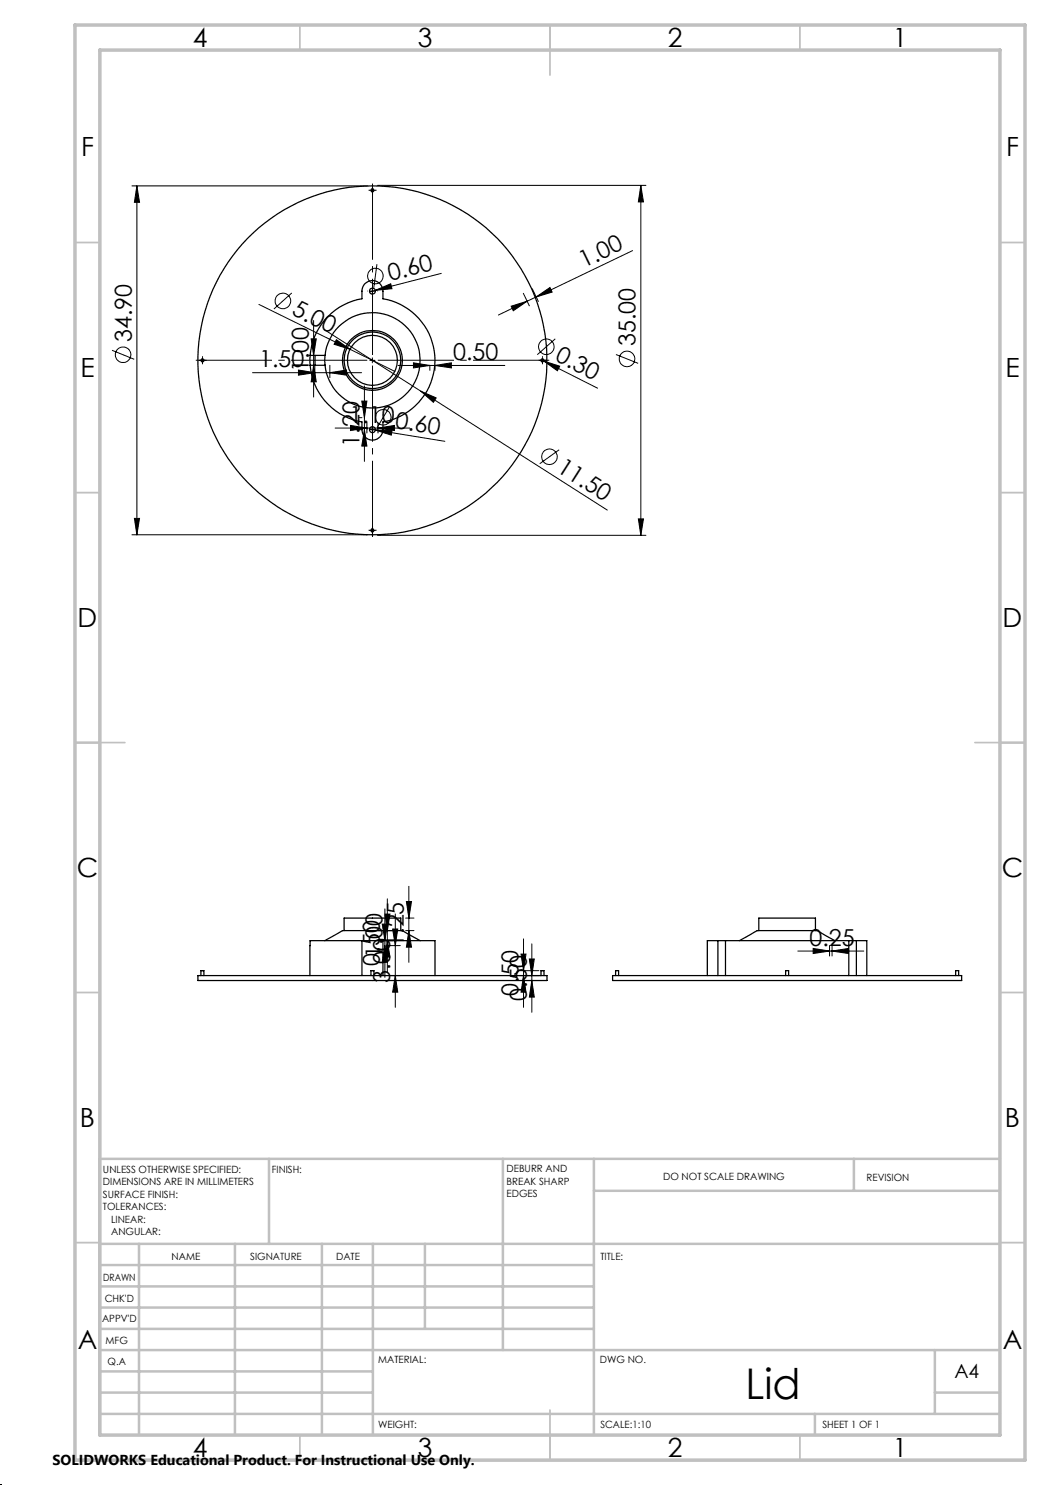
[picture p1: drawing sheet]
<svg xmlns="http://www.w3.org/2000/svg" width="210mm" height="297mm" viewBox="0 0 210 297" stroke-linecap="round" stroke-linejoin="round" font-family="sans-serif">
<g fill="none" stroke="#000" stroke-width=".25">
<path d="M62 71.1a12.5 12.5 0 0 1 10.4-11.3 3.7 3.7 0 0 1 .5-3 2.11 2.11 0 0 1 2.4-.5 2.11 2.11 0 0 1 1.3 1.9v1.6a12.5 12.5 0 0 1 10.4 12.3 12.5 12.5 0 0 1-10.4 12.3 3.9 3.9 0 0 1-.3 2.6 2.1 2.1 0 0 1-2.4 .9 2.1 2.1 0 0 1-1.5-2v-1.5a12.6 12.6 0 0 1-10.4-11.3M62 71.1v2M62 73.1h3M62 71.1h3M63 71.1v2M65 71.1a9.5 9.5 0 0 1 14.5-7.1 9.5 9.5 0 0 1 0 16.1 9.5 9.5 0 0 1-14.5-7M65 71.1v2M39.6 195.1h69.8v1h-69.8zM40.2 195.1v-1h.6v1M62 189.1h.1M64.9 188.1l3.6-2h12l3.5 2M68.8 186.1v-2.5h11.4v2.5"/>
<path d="M72.4 188.1h4.2M72.4 188.1h-10.4v7M72.4 188.1v7M74.2 195.1v-1h.6v1M76.6 188.1h10.4v7M76.6 188.1v7M108.2 195.1v-1h.6v1M122.5 195.1h69.8v1h-69.8zM123.1 195.1v-1h.6v1M143.6 188.1h-2.1v7M143.6 188.1h1.5M143.6 188.1v7"/>
<path d="M145.1 188.1h24.7M145.1 188.1v7M147.9 188.1l3.5-2h12l3.6 2M151.8 186.1v-2.5h11.3v2.5M157.1 195.1v-1h.6v1M169.8 188.1v7M169.8 188.1h1.5M171.3 188.1h2.1v7M171.3 188.1v7M191.1 195.1v-1h.6v1"/>
<circle cx="74.5" cy="38.1" r=".31"/>
<circle cx="74.5" cy="58.2" r=".6"/>
<circle cx="40.5" cy="72.1" r=".31"/>
<circle cx="74.5" cy="72.1" r="5"/>
<circle cx="74.5" cy="72.1" r="34.9"/>
<circle cx="74.5" cy="72.1" r="5.6"/>
<circle cx="74.5" cy="72.1" r="6"/>
<circle cx="108.5" cy="72.1" r=".31"/>
<circle cx="74.5" cy="85.9" r=".6"/>
<circle cx="74.5" cy="106.1" r=".29"/>
</g>
<g fill="none" stroke="#000" stroke-width=".2">
<path d="M26.4 37.2h47.1M27.4 37.2l.5 3.3h-1zM27.4 37.2v69.8M74 38.1h1M74.5 37.6v1M75.5 37.1h53.7M128.2 37.1l.5 3.3h-1zM128.2 37.1v70M58.3 58.6l-3.5 3.2M74 58.2h1M74.5 57.7v1M75.1 58.1l3-1.3 .3 .9z"/>
<path d="M75.1 58.1l-1.2 .3M75.4 52.8l-.6 4.8M88.3 54.7l-13.2 3.4M104.7 58.7l1.2 2.5M106.5 57.8l1.2 2.5M107.2 59.4l2.8-1.9 .4 .9zM107.2 59.4l-1.8 .9M126.5 50.1l-19.3 9.3M22.4 70.1l4.4 1.8M40 72.1h1M40.5 71.6v1M50.5 74.5h21.8"/>
<path d="M51.8 60.9l18.2 8.9M59.7 74l3.3 .5-3.3 .5zM62.2 67.8h1.1l-.6 3.3zM62.7 73.1l.6 3.3h-1.1zM62.7 64.1v15.3M63 73.1v2.4M64.8 65.9l19.4 12.3M66 74.5l3.3-.5v1zM66 73.1v2.4M67.3 67.9l2.7 1.9-3.2-.9zM70 69.8l9 4.5M72.9 77.2v15.1"/>
<path d="M74 72.1h1M74.5 71.6v1M79.6 73.1h21.4M82.7 72.6l3.3 .5-3.3 .5zM84.2 78.2l3 1.4-.5 .9zM84.2 78.2l37.3 23.8M86 73.1v1M87 73.1l3.3-.5v1zM87 73.1v1M102.2 61.2l3.2-.9-2.7 1.9zM105.4 60.3l-5.7 2.7M108 72.1h1"/>
<path d="M108.2 71.9l.6 .3M108.5 71.6v1M108.8 72.2l3.1 1-.4 1zM108.8 72.2l10.7 5.4M111.1 67.8l-3.6 3.1M123.2 70.9l4.4 1.8M67 85.6h15M70.1 85.1l3.3 .5-3.3 .5zM71.9 85.9h.5M71.9 83.5h.5M72.4 80.2h1l-.5 3.3zM72.9 85.9l.5 3.3h-1z"/>
<path d="M73.4 84.5v2.1M73.9 85.8l1.2 .2M74 85.9h1M74.5 85.4v1M75.1 86h3.3l-.2 1zM75.1 86l13.9 2.3M75.6 85.6l3.3-.5v1zM75.6 84.5v2.1M77.9 81.4l-2.5 4.1M111.8 90l-3.9 2.7M26.4 107h47.1M26.9 103.7h1l-.5 3.3z"/>
<path d="M74 106.1h1M74.5 105.6v1M75.5 107.1h53.7M127.7 103.8h1l-.5 3.3zM77.5 179.8v14.7M81.8 177.3v15.2M75.5 188.1h3M75.5 186.1h3M76.4 184.8h1.1l-.5 3.3zM77 189.1l.5 3.3h-1.1zM77 182.8h1l-.5 3.3zM77 181.8v13.7"/>
<path d="M77.5 188.1l.5 3.3h-1zM77.6 195.1h2.4M77.6 189.1h2.4M78.5 185.8h1.1l-.5 3.3zM79.1 195.1l.5 3.3h-1.1zM79.1 182.8v18.7M81.1 186.1h1.7M81.1 183.6h1.7M81.3 180.3h1l-.5 3.3zM81.8 186.1l.5 3.3h-1zM103.7 195.1h4.7M103.7 194.1h4.1"/>
<path d="M104.2 190.8h1l-.5 3.3zM104.7 195.1l.5 3.3h-1zM104.7 187.8v13.7M105.4 196.1h3M105.9 191.8h1l-.5 3.3zM106.4 196.1l.5 3.3h-1zM106.4 188.8v13.7M159.6 190.2h13.2M162.6 189.7l3.3 .5-3.3 .5zM165.9 189.1v2.1M166.4 190.2l3.3-.5v1zM166.4 189.1v2.1"/>
<circle cx="75.1" cy="55.2" r="1.55"/>
<circle cx="24.6" cy="70.9" r="1.55"/>
<circle cx="56.6" cy="60.2" r="1.56"/>
<circle cx="109.3" cy="69.4" r="1.55"/>
<circle cx="125.4" cy="71.8" r="1.55"/>
<circle cx="76.6" cy="83.5" r="1.56"/>
<circle cx="109.9" cy="91.4" r="1.55"/>
</g>
<path d="M73.5 72.1h-34.4M74.5 71.1v-34.4M74.5 73.1v34.4M75.5 72.1h34.4" fill="none" stroke="#000" stroke-width=".2" stroke-dasharray="15.2 1.3 1.3 1.3" stroke-dashoffset="-.1" stroke-linecap="butt"/>
<g fill="none" stroke="#000" stroke-width=".2" stroke-dasharray="15.2 1.3 1.3 1.3" stroke-linecap="butt">
<path d="M74 38.1h-.3M74.5 37.6v-.3M74.5 38.6v.3M75 38.1h.3M73.5 58.2h-.1M74.5 57.2v-.1M74.5 59.2v.1M75.5 58.2h.1M40 72.1h-.3M40.5 71.6v-.3M40.5 72.6v.3M41 72.1h.3"/>
<path d="M108 72.1h-.3M108.5 71.6v-.3M108.5 72.6v.3M109 72.1h.3M73.5 85.9h-.1M74.5 84.9v-.1M74.5 86.9v.1M75.5 85.9h.1M74 106.1h-.3M74.5 105.6v-.3M74.5 106.6v.3M75 106.1h.3"/>
</g>
<path d="M0 297h.1" fill="none" stroke="#000" stroke-width=".2" stroke-dasharray="1.3 .6"/>
<g fill="none" stroke="#c0c0c0" stroke-width=".35">
<path d="M60 5v5M110 5v10M160 5v5M15 48.5h5M200 48.5h5M15 98.5h5M200 98.5h5M15 148.5h10M195 148.5h10M15 198.5h5M200 198.5h5M15 248.5h5"/>
<path d="M200 248.5h5M60 287v5M110 282v10M160 287v5"/>
</g>
<g fill="none" stroke="#c0c0c0" stroke-width=".5">
<path d="M53.8 231.8v17M100.6 231.8v38.2M118.8 231.8v55.2M118.8 238.2h81.2M170.8 231.8v6.4M200 231.8h-180v55.2M20 248.8h180M20 257.3h98.8M20 253h98.8M27.8 248.8v38.2M47 248.8v38.2M64.4 248.8v38.2"/>
<path d="M74.6 248.8v38.2M85 248.8v17M20 265.8h98.8M20 261.5h98.8M20 278.5h54.6M20 274.3h54.6M20 270h180M187 278.5h13M187 270v12.8M20 282.8h180M163 282.8v4.2"/>
</g>
<path d="M15 5h190v287h-190zM20 10h180v277h-180z" fill="none" stroke="#c0c0c0" stroke-width=".7"/>
<g fill="#000">
<path d="M75.1 58.1l3-1.3 .3 .9zM67.3 67.9l2.7 1.9-3.2-.9zM84.2 78.2l3 1.4-.5 .9zM108.8 72.2l3.1 1-.4 1zM75.1 86h3.3l-.2 1z"/>
<path d="M87 73.1l3.3-.5v1zM82.7 72.6l3.3 .5-3.3 .5zM66 74.5l3.3-.5v1zM59.7 74l3.3 .5-3.3 .5z"/>
<path d="M102.2 61.2l3.2-.9-2.7 1.9zM107.2 59.4l2.8-1.9 .4 .9z"/>
<path d="M70.1 85.1l3.3 .5-3.3 .5zM75.6 85.6l3.3-.5v1zM162.6 189.7l3.3 .5-3.3 .5zM166.4 190.2l3.3-.5v1z"/>
<path d="M77 182.8h1l-.5 3.3zM77.5 188.1l.5 3.3h-1zM62.2 67.8h1.1l-.6 3.3zM62.7 73.1l.6 3.3h-1.1z"/>
<path d="M106.4 196.1l.5 3.3h-1zM105.9 191.8h1l-.5 3.3zM104.7 195.1l.5 3.3h-1zM104.2 190.8h1l-.5 3.3zM79.1 195.1l.5 3.3h-1.1zM78.5 185.8h1.1l-.5 3.3zM77 189.1l.5 3.3h-1.1zM76.4 184.8h1.1l-.5 3.3zM81.8 186.1l.5 3.3h-1zM81.3 180.3h1l-.5 3.3zM26.9 103.7h1l-.5 3.3zM27.4 37.2l.5 3.3h-1zM127.7 103.8h1l-.5 3.3zM128.2 37.1l.5 3.3h-1zM72.9 85.9l.5 3.3h-1zM72.4 80.2h1l-.5 3.3z"/>
</g>
<text font-size="8.5" x="149.1" y="279.7">Lid</text>
<g font-size="5.3">
<text x="38.5" y="9.5">4</text>
<text x="83.5" y="9.5">3</text>
<text x="133.5" y="9.5">2</text>
<text x="178.5" y="9.5">1</text>
<text x="16.2" y="31.3">F</text>
<text x="201.2" y="31.3">F</text>
<text x="16.1" y="75.5">E</text>
<text x="201.1" y="75.5">E</text>
<text x="15.5" y="125.5">D</text>
<text x="200.5" y="125.5">D</text>
<text x="15.4" y="175.5">C</text>
<text x="200.4" y="175.5">C</text>
<text x="16" y="225.5">B</text>
<text x="201" y="225.5">B</text>
<text x="15.5" y="269.8">A</text>
<text x="200.5" y="269.8">A</text>
<text x="38.5" y="291.5">4</text>
<text x="83.5" y="291.5">3</text>
<text x="133.5" y="291.5">2</text>
<text x="178.5" y="291.5">1</text>
</g>
<g font-size="4.7">
<text x="116.8" y="53.7" transform="rotate(-26 116.8 53.7)">1.00</text>
<text x="78" y="56.2" transform="rotate(-14 78 56.2)">0.60</text>
<text x="58.1" y="62.8" transform="rotate(26 58.1 62.8)">5.00</text>
<text x="26.3" y="68.4" transform="rotate(-90 26.3 68.4)">34.90</text>
<text x="127.1" y="69.2" transform="rotate(-90 127.1 69.2)">35.00</text>
<text x="51.8" y="73.5">1.50</text>
<text x="61.7" y="74.4" transform="rotate(-90 61.7 74.4)">1.00</text>
<text x="90.6" y="72">0.50</text>
<text x="110.8" y="72" transform="rotate(27 110.8 72)">0.30</text>
<text x="69.9" y="84.6">1.10</text>
<text x="71.9" y="89.3" transform="rotate(-90 71.9 89.3)">1.20</text>
<text x="78.9" y="85.5" transform="rotate(9 78.9 85.5)">0.60</text>
<text x="111.2" y="94.2" transform="rotate(33 111.2 94.2)">11.50</text>
<text x="76.5" y="191.6" transform="rotate(-90 76.5 191.6)">1.00</text>
<text x="80.8" y="189.4" transform="rotate(-90 80.8 189.4)">1.25</text>
<text x="161.9" y="189.2">0.25</text>
<text x="76" y="193.1" transform="rotate(-90 76 193.1)">0.50</text>
<text x="78" y="196.6" transform="rotate(-90 78 196.6)">3.00</text>
<text x="103.7" y="199.1" transform="rotate(-90 103.7 199.1)">0.50</text>
<text x="105.4" y="200.1" transform="rotate(-90 105.4 200.1)">0.50</text>
</g>
<text font-size="3.9" x="190.9" y="275.5">A4</text>
<text font-size="2.9" x="10.5" y="292.9">SOLIDWORKS Educational Product. For Instructional Use Only.</text>
<g font-size="2">
<text x="20.6" y="234.6">UNLESS OTHERWISE SPECIFIED:</text>
<text x="20.6" y="237.1">DIMENSIONS ARE IN MILLIMETERS</text>
<text x="20.6" y="239.6">SURFACE FINISH:</text>
<text x="54.4" y="234.6">FINISH:</text>
<text x="101.3" y="234.5">DEBURR AND</text>
<text x="101.3" y="237">BREAK SHARP</text>
<text x="101.3" y="239.5">EDGES</text>
<text x="132.6" y="236">DO NOT SCALE DRAWING</text>
<text x="173.3" y="236.2">REVISION</text>
<text x="20.6" y="242.1">TOLERANCES:</text>
<text x="22.2" y="244.6">LINEAR:</text>
<text x="22.2" y="247.1">ANGULAR:</text>
<text x="34.3" y="252">NAME</text>
<text x="50" y="251.9">SIGNATURE</text>
<text x="67.2" y="251.9">DATE</text>
<text x="120.1" y="251.9">TITLE:</text>
<text x="20.6" y="256.1">DRAWN</text>
<text x="20.9" y="260.3">CHK'D</text>
<text x="20.4" y="264.4">APPV'D</text>
<text x="21.1" y="268.8">MFG</text>
<text x="21.5" y="273">Q.A</text>
<text x="75.6" y="272.5">MATERIAL:</text>
<text x="120" y="272.5">DWG NO.</text>
<text x="75.6" y="285.5">WEIGHT:</text>
<text x="120.1" y="285.6">SCALE:1:10</text>
<text x="164.5" y="285.6">SHEET 1 OF 1</text>
</g>
</svg>
